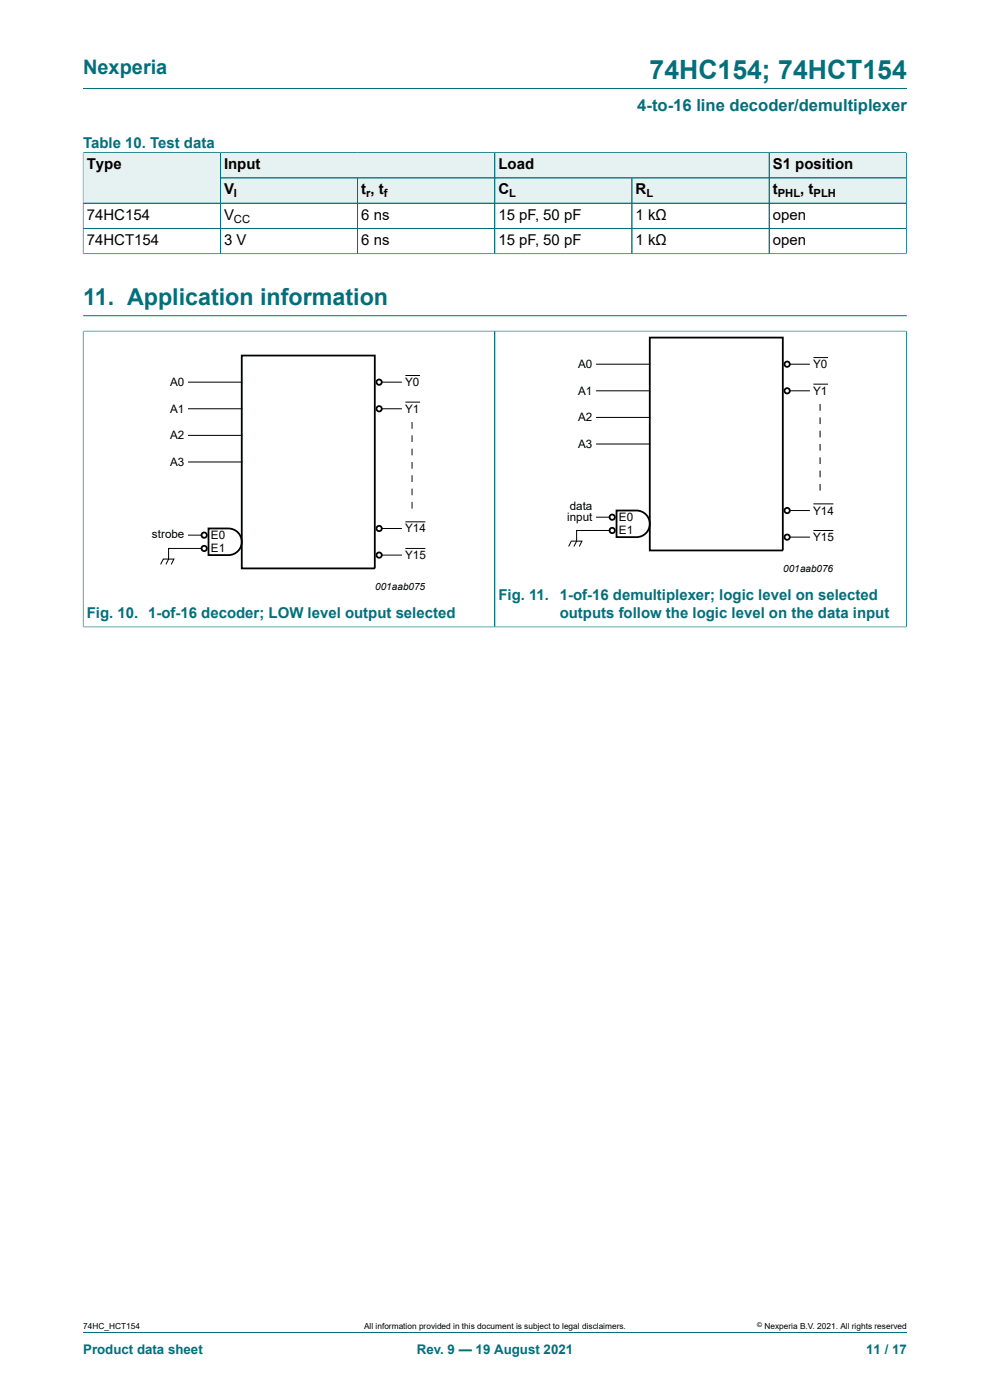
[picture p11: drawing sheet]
<svg xmlns="http://www.w3.org/2000/svg" width="210mm" height="297mm" viewBox="0 0 210 297" stroke-linecap="round" stroke-linejoin="round" font-family="sans-serif">
<path d="M17.6 18.8h174.8M46.7 32.4h58.3v5.3h-58.3z" fill="none" stroke="#036f7b" stroke-width=".21"/>
<path d="M46.8 32.5h58.1v5.2h-58.1z" fill="#e6f1f2"/>
<path d="M105 32.4h58.2v5.3h-58.2z" fill="none" stroke="#036f7b" stroke-width=".21"/>
<g fill="#e6f1f2">
<path d="M105 32.5h58.1v5.2h-58.1z"/>
<path d="M163.2 32.5h29v5.2h-29z"/>
</g>
<path d="M17.6 32.3v10.8h29.1v-10.7h-29.1M192.3 32.3v5.4h-29.1v-5.3h29.1" fill="none" stroke="#036f7b" stroke-width=".21"/>
<g fill="#e6f1f2">
<path d="M17.7 32.5h29v10.5h-29z"/>
<path d="M46.8 37.8h29v5.2h-29z"/>
</g>
<path d="M46.7 37.7h29.1v5.4h-29.1z" fill="none" stroke="#036f7b" stroke-width=".21"/>
<path d="M75.9 37.8h29v5.2h-29z" fill="#e6f1f2"/>
<path d="M75.8 37.7h29.2v5.4h-29.2z" fill="none" stroke="#036f7b" stroke-width=".21"/>
<path d="M105 37.8h29v5.2h-29z" fill="#e6f1f2"/>
<path d="M105 37.7h29.1v5.4h-29.1z" fill="none" stroke="#036f7b" stroke-width=".21"/>
<path d="M134.1 37.8h29v5.2h-29z" fill="#e6f1f2"/>
<path d="M134.1 37.7h29.1v5.4h-29.1z" fill="none" stroke="#036f7b" stroke-width=".21"/>
<path d="M163.2 37.8h29v5.2h-29z" fill="#e6f1f2"/>
<g fill="none" stroke="#036f7b" stroke-width=".21">
<path d="M17.6 32.5v21.4M17.7 32.4h174.5M46.7 32.5v21.3M46.8 37.7h145.5M75.8 37.8v16M105 32.5v21.3M134.1 37.8v16M163.2 32.5v21.3M192.3 32.5v21.4M17.6 53.8h174.7M17.6 43.1h174.7M17.6 48.5h174.7"/>
<path d="M17.6 70.2h174.7M17.6 70.2v62.9M17.6 67h174.8M105 70.2v62.8M192.3 70.2v62.9M17.6 133h174.7M17.6 282.6h174.8"/>
</g>
<g fill="none" stroke="#000" stroke-width=".21">
<path d="M86 79.7h3.1M126.5 77.3h11.3M167.5 77.3h4.2M172.5 75.9h3.1M40 98h11.3M40 86.7h11.3M40 81.1h11.3M40 92.4h11.3M81 86.7h4.1M81 81.1h4.1M86 85.3h3.1M87.4 89.5v1.5"/>
<path d="M87.4 92.4v1.4M87.4 95.2v1.4M87.4 98v1.4M126.5 94.2h11.3M126.5 82.9h11.3M126.5 88.6h11.3M167.5 82.9h4.2M172.5 81.5h3.1M174 85.7v1.4M174 88.6v1.4M174 91.4v1.4M174 94.2v1.4"/>
<path d="M174 97v1.4M174 99.8v1.5M34.1 119.7l.5-1.1h2.3l-.6 1.1M40 113.5h2.7M42.7 116.3h-6.9v2.3l-.6 1.1M81 117.8h4.1M81 112.1h4.1M86 116.3h4.2M86 110.7h4.2M87.4 100.8v1.4M87.4 103.7v1.4M87.4 106.5v1.4"/>
<path d="M120.6 115.9l.6-1.1h2.2l-.5 1.1M126.5 109.7h2.8M129.3 112.5h-7v2.3l-.6 1.1M167.5 114h4.2M167.5 108.3h4.2M172.5 112.5h4.3M172.5 106.9h4.3M174 102.7v1.4"/>
</g>
<g fill="none" stroke="#000" stroke-width=".38">
<path d="M51.3 75.4h28.2v45.2h-28.2zM137.8 71.6h28.3v45.2h-28.3zM44.2 112.1h4.3a2.82 2.82 0 0 1 2.8 2.8 2.82 2.82 0 0 1-2.8 2.9h-4.3zM130.8 108.3h4.2a2.82 2.82 0 0 1 2.8 2.8 2.82 2.82 0 0 1-2.8 2.9h-4.2z"/>
<circle cx="167" cy="77.3" r=".56"/>
<circle cx="80.4" cy="81.1" r=".56"/>
<circle cx="80.4" cy="86.7" r=".56"/>
<circle cx="167" cy="82.9" r=".56"/>
<circle cx="43.3" cy="116.3" r=".56"/>
<circle cx="43.3" cy="113.5" r=".56"/>
<circle cx="80.4" cy="117.8" r=".56"/>
<circle cx="80.4" cy="112.1" r=".56"/>
<circle cx="129.9" cy="112.5" r=".56"/>
<circle cx="129.9" cy="109.7" r=".56"/>
<circle cx="167" cy="108.3" r=".56"/>
<circle cx="167" cy="114" r=".56"/>
</g>
<text font-size="5.6" fill="#036f7b" x="137.8" y="16.8">74HC154; 74HCT154</text>
<text font-size="4.9" fill="#036f7b" x="17.6" y="64.6">11. Application information</text>
<text font-size="4.2" fill="#036f7b" x="17.6" y="15.6">Nexperia</text>
<text font-size="3.5" fill="#036f7b" x="135.2" y="23.7">4-to-16 line decoder/demultiplexer</text>
<g font-size="3.2" fill="#036f7b">
<text x="17.6" y="31.3">Table 10. Test data</text>
<text x="18.4" y="131.1">Fig. 10. 1-of-16 decoder; LOW level output selected</text>
<text x="105.7" y="127.3">Fig. 11.</text>
<text x="118.7" y="127.3">1-of-16 demultiplexer; logic level on selected</text>
<text x="118.7" y="131.1">outputs follow the logic level on the data input</text>
</g>
<g font-size="3.2">
<text x="18.4" y="35.9">Type</text>
<text x="47.5" y="35.9">Input</text>
<text x="105.7" y="35.9">Load</text>
<text x="163.9" y="35.9">S1 position</text>
<text x="47.5" y="41.3">V</text>
<text x="76.6" y="41.3">t , t</text>
<text x="105.7" y="41.3">C</text>
<text x="134.8" y="41.3">R</text>
<text x="163.9" y="41.3">t</text>
<text x="169.8" y="41.3">, t</text>
<text x="18.4" y="46.6">74HC154</text>
<text x="47.5" y="46.6">V</text>
<text x="76.6" y="46.6">6 ns</text>
<text x="105.7" y="46.6">15 pF, 50 pF</text>
<text x="134.8" y="46.6">1 kΩ</text>
<text x="163.9" y="46.6">open</text>
<text x="18.4" y="52">74HCT154</text>
<text x="47.5" y="52">3 V</text>
<text x="76.6" y="52">6 ns</text>
<text x="105.7" y="52">15 pF, 50 pF</text>
<text x="134.8" y="52">1 kΩ</text>
<text x="163.9" y="52">open</text>
</g>
<g font-size="2.8" fill="#036f7b">
<text x="17.6" y="287.2">Product data sheet</text>
<text x="88.4" y="287.2">Rev. 9 — 19 August 2021</text>
<text x="183.7" y="287.2">11 / 17</text>
</g>
<g font-size="2.5">
<text x="36.1" y="81.9">A0</text>
<text x="85.9" y="81.9">Y0</text>
<text x="122.7" y="83.8">A1</text>
<text x="122.7" y="78.1">A0</text>
<text x="172.5" y="83.8">Y1</text>
<text x="172.5" y="78.1">Y0</text>
<text x="36.1" y="87.6">A1</text>
<text x="85.9" y="87.6">Y1</text>
<text x="122.7" y="89.3">A2</text>
<text x="36.1" y="93.2">A2</text>
<text x="122.7" y="95">A3</text>
<text x="36.1" y="98.8">A3</text>
<text x="85.9" y="113">Y14</text>
<text x="120.3" y="110.4">input</text>
<text x="120.9" y="108.3">data</text>
<text x="131.3" y="110.5">E0</text>
<text x="131.3" y="113.3">E1</text>
<text x="172.5" y="109.2">Y14</text>
<text x="32.2" y="114">strobe</text>
<text x="44.7" y="114.4">E0</text>
<text x="44.7" y="117.2">E1</text>
<text x="85.9" y="118.6">Y15</text>
<text x="172.5" y="114.7">Y15</text>
</g>
<g font-size="2.4">
<text x="49.6" y="41.9">I</text>
<text x="77.7" y="41.9">r</text>
<text x="81.4" y="41.9">f</text>
<text x="108" y="41.9">L</text>
<text x="137.1" y="41.9">L</text>
<text x="165" y="41.9">PHL</text>
<text x="172.6" y="41.9">PLH</text>
<text x="49.6" y="47.2">CC</text>
</g>
<g font-size="2.1">
<text x="79.6" y="125.1">001aab075</text>
<text x="166.1" y="121.3">001aab076</text>
</g>
<g font-size="1.8">
<text x="17.6" y="282">74HC_HCT154</text>
<text x="77.2" y="282">All information provided in this document is subject to legal disclaimers.</text>
<text x="162.2" y="282">Nexperia B.V. 2021. All rights reserved</text>
</g>
<text font-size="1.4" x="160.6" y="281.6">©</text>
</svg>
